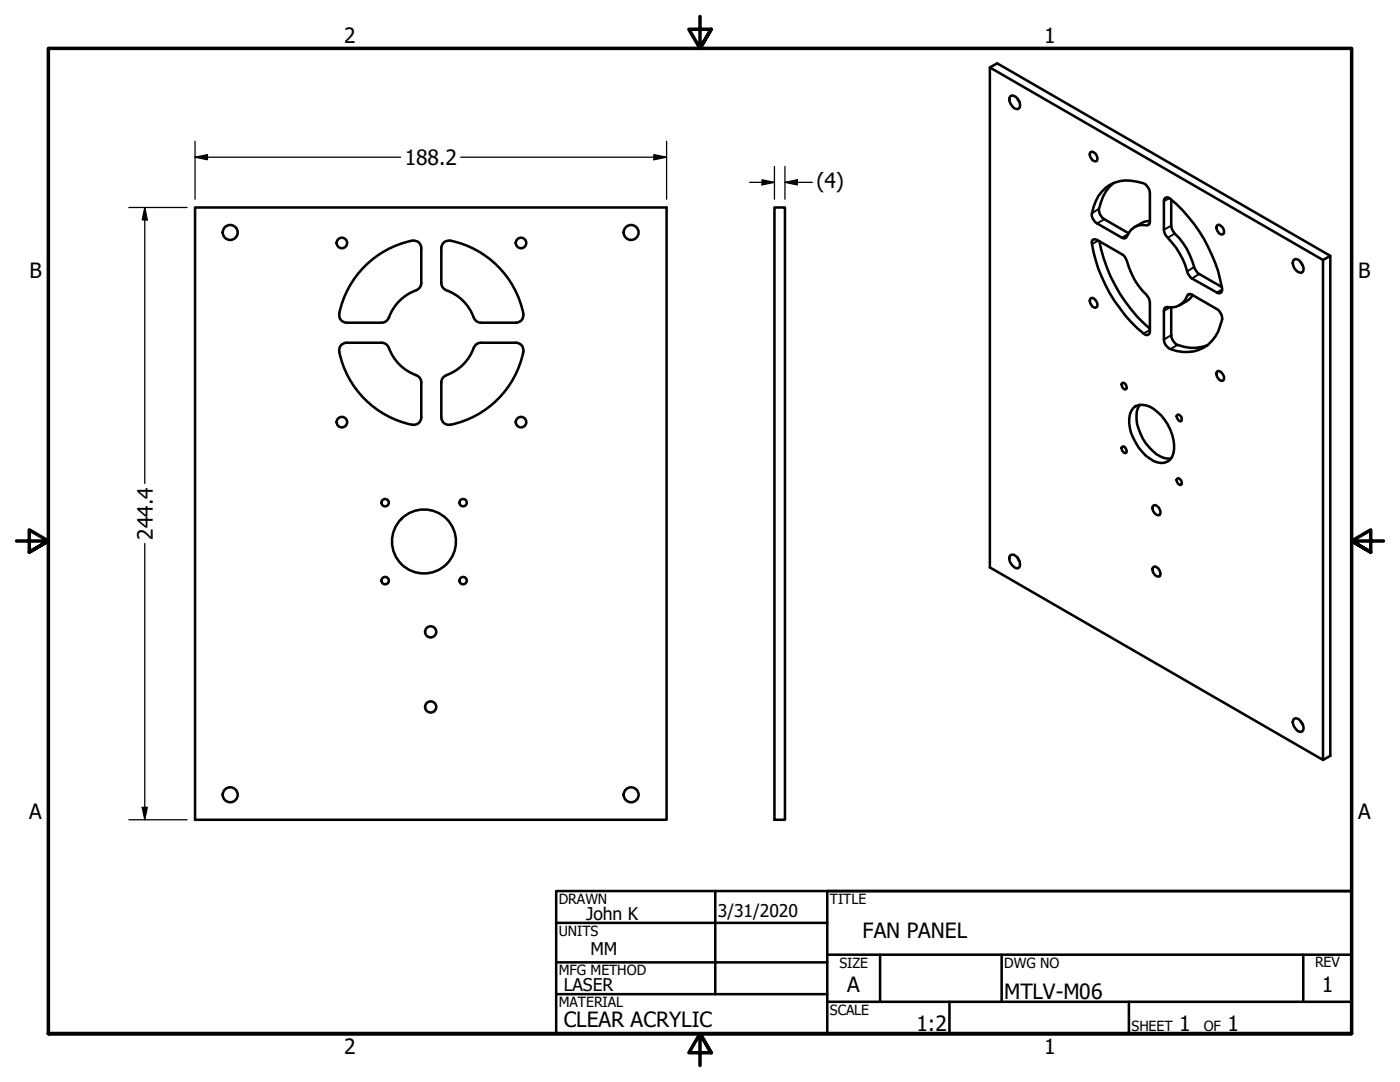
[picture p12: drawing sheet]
<svg xmlns="http://www.w3.org/2000/svg" width="279mm" height="216mm" viewBox="0 0 279 216" stroke-linecap="round" stroke-linejoin="round" font-family="sans-serif">
<!-- layer: Visible (ANSI) -->
<g fill="none" stroke="#000" stroke-width=".51">
<path d="M197.5 13.5l66.5 38.4 1.5-.8M201.7 19.2a1.51 1.51 0 0 1 1.8 1.4 .85 .85 0 0 1-.4 1.2 1.87 1.87 0 0 1-1.4-2.6zM203.1 19.7l.4 .6M217.7 30.3a1.29 1.29 0 0 1 1.2 1.8 1.21 1.21 0 0 1-1.2-.5 1.21 1.21 0 0 1 0-1.3zM220.7 37.5a7.7 7.7 0 0 1 7.9-.7 2.58 2.58 0 0 1 .9 1.7v5.7l-.2 .6-.3 .2a3.6 3.6 0 0 0-4.3 2.4l-.2 .2-.6-.2-5-2.8a2.33 2.33 0 0 1-.7-3.3 7.4 7.4 0 0 1 2.5-3.8zM222.2 36.5a8.3 8.3 0 0 0-2.9 5.6 2.5 2.5 0 0 0 1.1 1.7l4.8 2.7M232.5 39.5l.7-.1a29.7 29.7 0 0 1 10.7 18.6l-.1 .3-.6 .2-5.6-3.2a4.6 4.6 0 0 1-1.1-2.4 16.6 16.6 0 0 0-3.8-5.8l-.2-.4-.2-.9v-5.7zM233.7 39.8v5.2a3.2 3.2 0 0 0 1.6 2.5 18 18 0 0 1 3.2 6.2l.5 .8 4.8 2.8M38.9 41.4h94.1v122.2h-94.1zM82.3 48a18.8 18.8 0 0 0-14.6 14.6M82.3 48a1.49 1.49 0 0 1 1.8 1.5M83.1 57.9a9.4 9.4 0 0 0-5.7 5.8 1.49 1.49 0 0 1-1.2 .7h-7a1.49 1.49 0 0 1-1.5-1.8"/>
<path d="M84.1 56.5a1.49 1.49 0 0 1-1 1.4M84.1 49.5v7M88.1 56.5a1.49 1.49 0 0 0 1 1.4M88.1 49.5v7M89.1 57.9a9 9 0 0 1 5.4 5.5M89.9 48a1.49 1.49 0 0 0-1.8 1.5M89.9 48a18.8 18.8 0 0 1 14.5 14.6M154.6 41.4h2.1v122.2h-2.1zM217.7 59.5a1.27 1.27 0 0 1 1.2 1.8 1.11 1.11 0 0 1-1.4-1.3zM218 47.9l.2-.1 .7 .1 5 2.8a2.19 2.19 0 0 1 1 1.4 14.9 14.9 0 0 0 4.1 7.1l.3 .4 .2 .8v5.7l-.3 .6-.6 .1a29.5 29.5 0 0 1-10.7-18.5zM219.4 48.1a31.2 31.2 0 0 0 10.1 17.5M229.5 44.1a5.1 5.1 0 0 0-3.1 1.2"/>
<path d="M238 58.9a4.6 4.6 0 0 1-2.6 2M243 44.9a1.27 1.27 0 0 1 1.2 1.8 1.11 1.11 0 0 1-1.4-1.3zM258.3 51.8a1.01 1.01 0 0 1 1.3 .5 1.63 1.63 0 0 1 .3 2.1 1.74 1.74 0 0 1-1.6-2.6zM259.6 52.3l.4 .7M264 51.9v99.7l-66.5-38.4v-99.7l1.5-.9 66.5 38.5v99.7l-1.5 .8M83.1 74.9a9.4 9.4 0 0 1-5.7-5.8 1.49 1.49 0 0 0-1.2-.7h-7a1.52 1.52 0 0 0-1.5 1.8 18.8 18.8 0 0 0 14.6 14.6M83.1 74.9a1.49 1.49 0 0 1 1 1.4v6.9a1.49 1.49 0 0 1-1.8 1.5M89.1 74.9a1.49 1.49 0 0 0-1 1.4v7a1.49 1.49 0 0 0 1.8 1.4M94.5 69.4a9 9 0 0 1-5.4 5.5M94.6 69.4a1.49 1.49 0 0 1 1.4-1h7a1.52 1.52 0 0 1 1.4 1.8 18.8 18.8 0 0 1-14.5 14.6M104.4 62.6a1.49 1.49 0 0 1-1.4 1.8h-7a1.49 1.49 0 0 1-1.4-1M223.9 76.5l.1-.1a.86 .86 0 0 1 .7 1.3 .84 .84 0 0 1-.8-1.2z"/>
<path d="M232.5 61.4l.2-.1a3.6 3.6 0 0 0 4.3-2.5l.3-.1 .6 .1 4.9 2.9a2.33 2.33 0 0 1 .7 3.3 7.1 7.1 0 0 1-10.3 4.5 2.12 2.12 0 0 1-.9-1.7v-5.8zM233.7 61.3v5.6a2.59 2.59 0 0 0 2.6 2.3 7.8 7.8 0 0 0 4.7-.3M243 74a1.35 1.35 0 0 1 1.2 1.9 .8 .8 0 0 1-1.2-.5 .97 .97 0 0 1 0-1.4zM224 89.1a.9 .9 0 0 1 .7 1.3 .8 .8 0 0 1-.7-.4 .8 .8 0 0 1 0-.9zM226.1 81.5a2.8 2.8 0 0 1 3.4-.3 9.4 9.4 0 0 1 4.7 9.2 2.54 2.54 0 0 1-3.9 1.6 10 10 0 0 1-4.9-8.4l.1-.9zM227.5 80.8a6 6 0 0 0 .1 5.8 9 9 0 0 0 4.7 4.8l1.4 .1M234.9 95.6l.2-.2a.9 .9 0 0 1 .7 1.3 .85 .85 0 0 1-.9-1.1zM234.9 82.9l.2-.2a.86 .86 0 0 1 .7 1.3 .91 .91 0 0 1-.9-1.1zM80.1 103.5a6.4 6.4 0 0 1 10.6 2.6 6.4 6.4 0 0 1-7.1 8.3 6.4 6.4 0 0 1-4.2-10.1l.7-.8M80.1 103.6h.1M201.7 110.7a1.62 1.62 0 0 1 1.8 1.5 .85 .85 0 0 1-.4 1.2 1.9 1.9 0 0 1-1.4-2.7zM203.1 111.3l.4 .7"/>
<path d="M230.3 100.8a1.32 1.32 0 0 1 1.2 1.9 1.25 1.25 0 0 1-1.2-.5 1.25 1.25 0 0 1 0-1.4zM230.3 113.1a1.32 1.32 0 0 1 1.2 1.9 1.25 1.25 0 0 1-1.2-.6 1.25 1.25 0 0 1 0-1.3zM258.3 143.4a1.01 1.01 0 0 1 1.3 .6 1.21 1.21 0 0 1 0 2 1.88 1.88 0 0 1-1.3-2.6zM259.6 144l.4 .6"/>
<circle cx="45.9" cy="46.4" r="1.49"/>
<circle cx="68.2" cy="48.5" r="1.05"/>
<circle cx="104" cy="48.5" r="1.05"/>
<circle cx="126" cy="46.4" r="1.49"/>
<circle cx="68.2" cy="84.2" r="1.05"/>
<circle cx="104" cy="84.2" r="1.05"/>
<circle cx="76.9" cy="100.3" r=".73"/>
<circle cx="76.9" cy="115.9" r=".73"/>
<circle cx="92.4" cy="115.9" r=".73"/>
<circle cx="92.4" cy="100.3" r=".73"/>
<circle cx="85.9" cy="126.1" r="1.11"/>
<circle cx="45.9" cy="158.6" r="1.49"/>
<circle cx="85.9" cy="141.1" r="1.11"/>
<circle cx="126" cy="158.6" r="1.49"/>
</g>
<!-- layer: Visible Narrow (ANSI) -->
<g fill="none" stroke="#000" stroke-width=".38">
<path d="M233.4 39.6l-1.1 .5M219.2 48l-1.3 .7M219.3 41.7l-1.4 .8M220.4 43.8l-1.5 .8M225.1 46.7l-1.2 .7M229.4 44.6l-.6 .4M233.7 45l-1.4 .8M234.4 46.6l-1.4 .8M237.6 58.7l-.7 .4M238.3 53.3l-1.4 .9M239.3 54.7l-1.4 .9M243.9 57.8l-1.1 .6"/>
<path d="M229.5 65.8l-1.3 .7M233.5 61.3l-1.2 .7M233.7 66.9l-1.4 .9M235 68.8l-1.4 .9M226.6 81h.1"/>
</g>
<!-- layer: Border (ANSI) -->
<path d="M139.7 3.3v6.4l-2.2-3.9h4.4l-2.2 3.9 2.2-3.9M3.3 107.9h6.4l-3.9-2.2v4.5l3.9-2.3-3.9 2.3M276.1 107.9h-6.4l3.9-2.2v4.5l-3.9-2.3 3.9 2.3M9.7 206.2v-196.5h260v196.5h-260h260M141.9 210.1l-2.2-3.9 2.2 3.9h-4.4l2.2-3.9v6.4" fill="none" stroke="#000" stroke-width=".7"/>
<!-- layer: Title (ANSI) -->
<g fill="none" stroke="#000" stroke-width=".51">
<path d="M111 177.8h158.7v28.4h-158.7zM142.7 177.8v20.6M269.7 177.8h-104.6v28.4M111 184.1h54.1M111 192h54.1M111 198.4h54.1M165.1 190.5h104.6M165.1 199.9h104.6M175.6 190.5v9.4M189.5 199.9v6.3M199.9 190.5v9.4M225.3 199.9v6.3"/>
<path d="M260.1 190.5v9.4"/>
</g>
<!-- layer: Dimension (ANSI) -->
<g fill="none" stroke="#000" stroke-width=".25">
<path d="M38.9 31.4l2.5-.5v1zM38.9 31.4h41M38.9 28.2v11.6M91.9 31.4h41.1M130.5 30.9l2.5 .5-2.5 .5zM133 28.2v11.6M149.6 36.4h5M152.1 35.9l2.5 .5-2.5 .5zM154.6 33.2v6.6M156.7 36.4l2.4-.5v1zM156.7 36.4h5.4M156.7 33.2v6.6"/>
<path d="M25.7 41.4h11.6M28.9 41.4l.5 2.5h-1zM28.9 41.4v55.1M28.9 108.5v55.1M25.7 163.6h11.6M28.4 161.1h1l-.5 2.5z"/>
</g>
<g fill="#000">
<path d="M38.9 31.4l2.5-.5v1z" fill-rule="evenodd"/>
<path d="M130.5 30.9l2.5 .5-2.5 .5z" fill-rule="evenodd"/>
<path d="M152.1 35.9l2.5 .5-2.5 .5z" fill-rule="evenodd"/>
<path d="M156.7 36.4l2.4-.5v1z" fill-rule="evenodd"/>
<path d="M28.9 41.4l.5 2.5h-1z" fill-rule="evenodd"/>
<path d="M28.4 161.1h1l-.5 2.5z" fill-rule="evenodd"/>
</g>
<g font-size="4.2">
<text x="68.7" y="8.6">2</text>
<text x="208.4" y="8.6">1</text>
<text x="80.8" y="32.9">188.2</text>
<text x="162.9" y="37.6">(4)</text>
<text x="5.9" y="55.5">B</text>
<text x="271.1" y="55.5">B</text>
<text x="30.5" y="107.7" transform="rotate(-90 30.5 107.7)">244.4</text>
<text x="5.8" y="163.4">A</text>
<text x="271" y="163.4">A</text>
<text x="172.1" y="187.2">FAN PANEL</text>
<text x="169.1" y="198">A</text>
<text x="263.8" y="198">1</text>
<text x="200.4" y="199.3">MTLV-M06</text>
<text x="112.5" y="204.9">CLEAR ACRYLIC</text>
<text x="182.9" y="205.7">1:2</text>
<text x="235.3" y="205.7">1</text>
<text x="245" y="205.7">1</text>
<text x="68.7" y="210.3">2</text>
<text x="208.4" y="210.3">1</text>
</g>
<g font-size="3.5">
<text x="117" y="183.6">John K</text>
<text x="143.3" y="183.1">3/31/2020</text>
<text x="117.9" y="190.6">MM</text>
<text x="112.5" y="197.7">LASER</text>
</g>
<g font-size="2.8">
<text x="111.5" y="180.3">DRAWN</text>
<text x="165.6" y="180.3">TITLE</text>
<text x="111.5" y="186.8">UNITS</text>
<text x="111.5" y="194.6">MFG METHOD</text>
<text x="167.5" y="193.1">SIZE</text>
<text x="200.4" y="193.1">DWG NO</text>
<text x="262.4" y="193">REV</text>
<text x="111.5" y="200.9">MATERIAL</text>
<text x="165.6" y="202.5">SCALE</text>
<text x="225.8" y="205.7">SHEET</text>
<text x="240.2" y="205.7">OF</text>
</g>
</svg>
